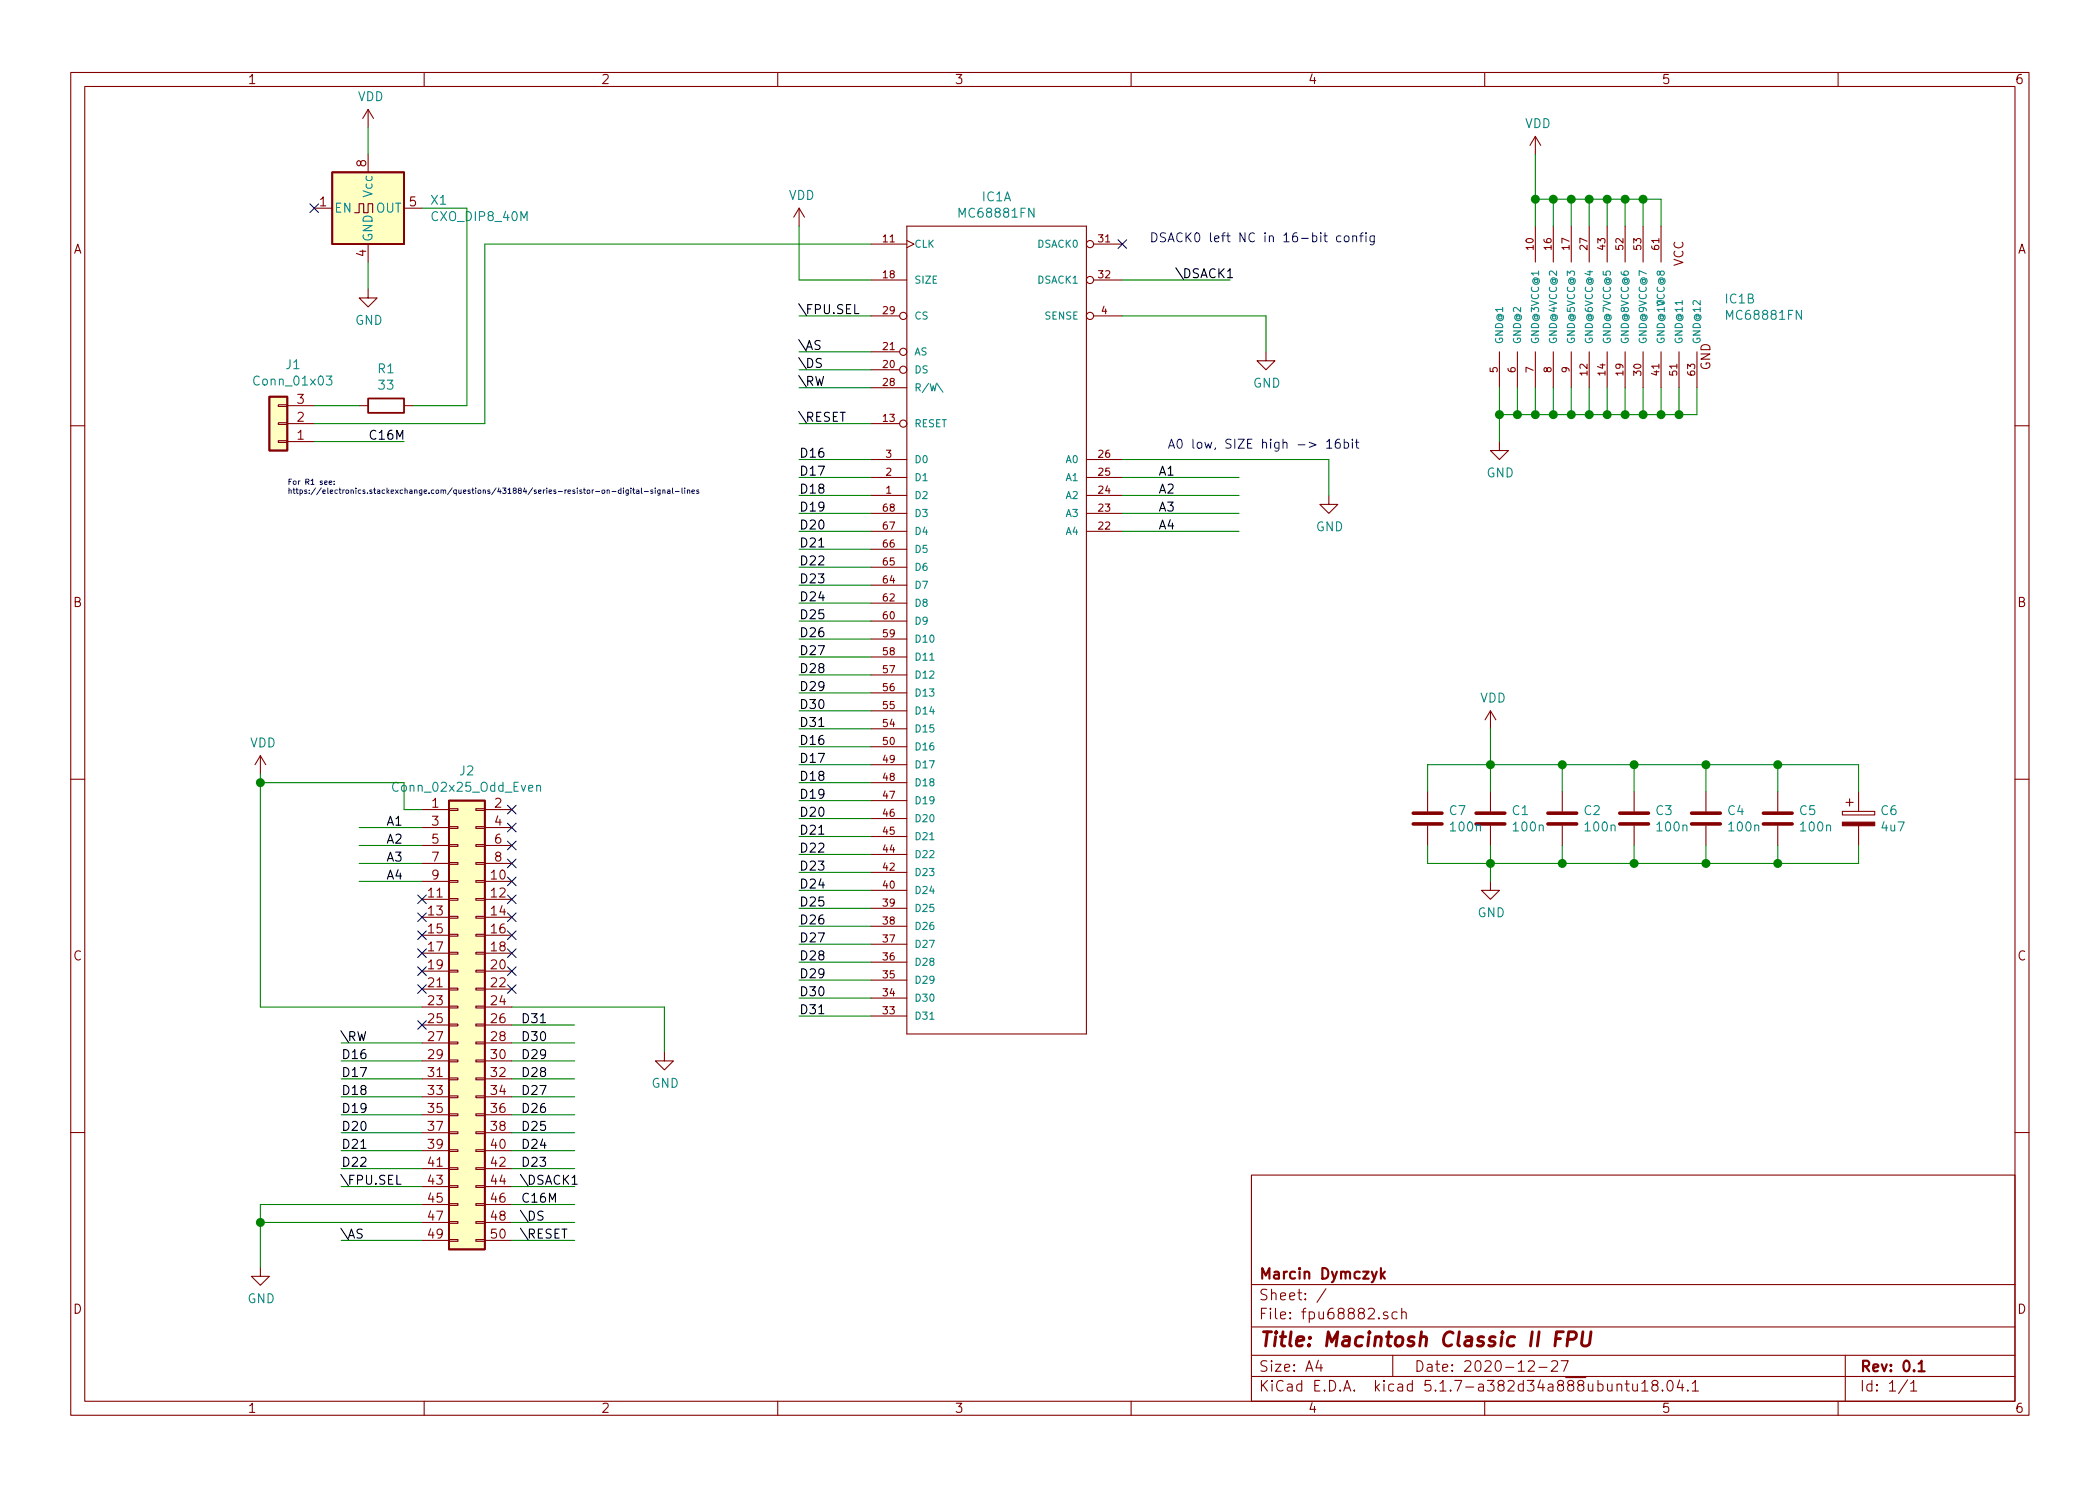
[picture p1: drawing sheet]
EESchema Schematic File Version 4
EELAYER 30 0
EELAYER END
$Descr A4 11693 8268
encoding utf-8
Sheet 1 1
Title "Macintosh Classic II FPU"
Date "2020-12-27"
Rev "0.1"
Comp "Marcin Dymczyk"
Comment1 ""
Comment2 ""
Comment3 ""
Comment4 ""
$EndDescr
$Comp
L 68000:MC68881FN IC1
U 1 1
P 5550 3450
F 0 "IC1" H 5550 5815 50  0000 C CNN
F 1 "MC68881FN" H 5550 5724 50  0000 C CNN
F 2 "Package_LCC:PLCC-68_THT-Socket" H 5550 3450 60  0001 C CNN
F 3 "" H 5550 3450 60  0000 C CNN
	1    5550 3450
	1    0    0    -1  
$EndComp
$Comp
L 68000:MC68881FN IC1
U 2 1
P 8850 1850
F 0 "IC1" H 9601 2046 50  0000 L CNN
F 1 "MC68881FN" H 9601 1955 50  0000 L CNN
F 2 "Package_LCC:PLCC-68_THT-Socket" H 8850 1850 60  0001 C CNN
F 3 "" H 8850 1850 60  0000 C CNN
	2    8850 1850
	1    0    0    -1  
$EndComp
$Comp
L Connector_Generic:Conn_01x03 J1
U 1 1
P 1550 2350
F 0 "J1" H 1468 2025 50  0000 C CNN
F 1 "Conn_01x03" H 1468 2116 50  0000 C CNN
F 2 "Connector_PinHeader_2.54mm:PinHeader_1x03_P2.54mm_Vertical" H 1550 2350 50  0001 C CNN
F 3 "~" H 1550 2350 50  0001 C CNN
	1    1550 2350
	-1   0    0    1   
$EndComp
$Comp
L Oscillator:CXO_DIP8 X1
U 1 1
P 2050 1150
F 0 "X1" H 2394 1196 50  0000 L CNN
F 1 "CXO_DIP8_40M" H 2394 1105 50  0000 L CNN
F 2 "Oscillator:Oscillator_DIP-8_LargePads" H 2500 800 50  0001 C CNN
F 3 "http://cdn-reichelt.de/documents/datenblatt/B400/OSZI.pdf" H 1950 1150 50  0001 C CNN
	1    2050 1150
	1    0    0    -1  
$EndComp
Wire Wire Line
	2600 2250 2600 1150
Wire Wire Line
	2600 1150 2350 1150
Wire Wire Line
	4850 1350 2700 1350
Wire Wire Line
	2700 1350 2700 2350
Wire Wire Line
	2700 2350 1750 2350
$Comp
L power:GND #PWR04
U 1 1
P 2050 1600
F 0 "#PWR04" H 2050 1350 50  0001 C CNN
F 1 "GND" H 2055 1427 50  0000 C CNN
F 2 "" H 2050 1600 50  0001 C CNN
F 3 "" H 2050 1600 50  0001 C CNN
	1    2050 1600
	1    0    0    -1  
$EndComp
$Comp
L power:GND #PWR011
U 1 1
P 8350 2450
F 0 "#PWR011" H 8350 2200 50  0001 C CNN
F 1 "GND" H 8355 2277 50  0000 C CNN
F 2 "" H 8350 2450 50  0001 C CNN
F 3 "" H 8350 2450 50  0001 C CNN
	1    8350 2450
	1    0    0    -1  
$EndComp
$Comp
L power:VDD #PWR012
U 1 1
P 8550 850
F 0 "#PWR012" H 8550 700 50  0001 C CNN
F 1 "VDD" H 8565 1023 50  0000 C CNN
F 2 "" H 8550 850 50  0001 C CNN
F 3 "" H 8550 850 50  0001 C CNN
	1    8550 850 
	1    0    0    -1  
$EndComp
$Comp
L power:VDD #PWR03
U 1 1
P 2050 700
F 0 "#PWR03" H 2050 550 50  0001 C CNN
F 1 "VDD" H 2065 873 50  0000 C CNN
F 2 "" H 2050 700 50  0001 C CNN
F 3 "" H 2050 700 50  0001 C CNN
	1    2050 700 
	1    0    0    -1  
$EndComp
Wire Wire Line
	2050 700  2050 850 
Wire Wire Line
	8350 2450 8350 2300
Wire Wire Line
	8350 2300 8450 2300
Wire Wire Line
	9450 2300 9450 2150
Wire Wire Line
	8350 2150 8350 2300
Connection ~ 8350 2300
Wire Wire Line
	8450 2150 8450 2300
Connection ~ 8450 2300
Wire Wire Line
	8450 2300 8550 2300
Wire Wire Line
	8550 2150 8550 2300
Connection ~ 8550 2300
Wire Wire Line
	8550 2300 8650 2300
Wire Wire Line
	8650 2150 8650 2300
Connection ~ 8650 2300
Wire Wire Line
	8650 2300 8750 2300
Wire Wire Line
	8750 2150 8750 2300
Connection ~ 8750 2300
Wire Wire Line
	8750 2300 8850 2300
Wire Wire Line
	8850 2150 8850 2300
Connection ~ 8850 2300
Wire Wire Line
	8850 2300 8950 2300
Wire Wire Line
	8950 2150 8950 2300
Connection ~ 8950 2300
Wire Wire Line
	8950 2300 9050 2300
Wire Wire Line
	9050 2150 9050 2300
Connection ~ 9050 2300
Wire Wire Line
	9050 2300 9150 2300
Wire Wire Line
	9150 2150 9150 2300
Connection ~ 9150 2300
Wire Wire Line
	9150 2300 9250 2300
Wire Wire Line
	9250 2150 9250 2300
Connection ~ 9250 2300
Wire Wire Line
	9250 2300 9350 2300
Wire Wire Line
	9350 2150 9350 2300
Connection ~ 9350 2300
Wire Wire Line
	9350 2300 9450 2300
Wire Wire Line
	8550 850  8550 1100
Wire Wire Line
	9250 1250 9250 1100
Wire Wire Line
	9250 1100 9150 1100
Connection ~ 8550 1100
Wire Wire Line
	8550 1100 8550 1250
Wire Wire Line
	8650 1250 8650 1100
Connection ~ 8650 1100
Wire Wire Line
	8650 1100 8550 1100
Wire Wire Line
	8750 1250 8750 1100
Connection ~ 8750 1100
Wire Wire Line
	8750 1100 8650 1100
Wire Wire Line
	8850 1250 8850 1100
Connection ~ 8850 1100
Wire Wire Line
	8850 1100 8750 1100
Wire Wire Line
	8950 1250 8950 1100
Connection ~ 8950 1100
Wire Wire Line
	8950 1100 8850 1100
Wire Wire Line
	9050 1250 9050 1100
Connection ~ 9050 1100
Wire Wire Line
	9050 1100 8950 1100
Wire Wire Line
	9150 1250 9150 1100
Connection ~ 9150 1100
Wire Wire Line
	9150 1100 9050 1100
$Comp
L Connector_Generic:Conn_02x25_Odd_Even J2
U 1 1
P 2550 5700
F 0 "J2" H 2600 7117 50  0000 C CNN
F 1 "Conn_02x25_Odd_Even" H 2600 7026 50  0000 C CNN
F 2 "marcin:TE_5-532955-8_Odd_Even" H 2550 5700 50  0001 C CNN
F 3 "~" H 2550 5700 50  0001 C CNN
	1    2550 5700
	1    0    0    -1  
$EndComp
$Comp
L power:VDD #PWR01
U 1 1
P 1450 4300
F 0 "#PWR01" H 1450 4150 50  0001 C CNN
F 1 "VDD" H 1465 4473 50  0000 C CNN
F 2 "" H 1450 4300 50  0001 C CNN
F 3 "" H 1450 4300 50  0001 C CNN
	1    1450 4300
	1    0    0    -1  
$EndComp
Wire Wire Line
	2850 6900 3200 6900
Wire Wire Line
	2350 5600 1450 5600
Wire Wire Line
	2050 1450 2050 1600
$Comp
L power:GND #PWR05
U 1 1
P 3700 5850
F 0 "#PWR05" H 3700 5600 50  0001 C CNN
F 1 "GND" H 3705 5677 50  0000 C CNN
F 2 "" H 3700 5850 50  0001 C CNN
F 3 "" H 3700 5850 50  0001 C CNN
	1    3700 5850
	1    0    0    -1  
$EndComp
Wire Wire Line
	2850 5600 3700 5600
Wire Wire Line
	3700 5600 3700 5850
$Comp
L power:GND #PWR02
U 1 1
P 1450 7050
F 0 "#PWR02" H 1450 6800 50  0001 C CNN
F 1 "GND" H 1455 6877 50  0000 C CNN
F 2 "" H 1450 7050 50  0001 C CNN
F 3 "" H 1450 7050 50  0001 C CNN
	1    1450 7050
	1    0    0    -1  
$EndComp
Wire Wire Line
	2350 6700 1450 6700
Wire Wire Line
	1450 6700 1450 6800
Wire Wire Line
	2350 6800 1450 6800
Connection ~ 1450 6800
Wire Wire Line
	1450 6800 1450 7050
Wire Wire Line
	2350 4800 2000 4800
Wire Wire Line
	2350 4900 2000 4900
Wire Wire Line
	2350 4700 2000 4700
Wire Wire Line
	1450 4300 1450 4350
Wire Wire Line
	2350 4500 2250 4500
Wire Wire Line
	2250 4500 2250 4350
Wire Wire Line
	2250 4350 1450 4350
Connection ~ 1450 4350
Wire Wire Line
	1450 4350 1450 5600
Wire Wire Line
	2350 4600 2000 4600
Text Label 2150 4600 0    50   ~ 0
A1
Text Label 2150 4700 0    50   ~ 0
A2
Text Label 2150 4800 0    50   ~ 0
A3
Text Label 2150 4900 0    50   ~ 0
A4
Wire Wire Line
	6250 2650 6900 2650
Wire Wire Line
	6900 2750 6250 2750
Wire Wire Line
	6900 2950 6250 2950
Wire Wire Line
	6250 2850 6900 2850
Text Label 6450 2650 0    50   ~ 0
A1
Text Label 6450 2750 0    50   ~ 0
A2
Text Label 6450 2850 0    50   ~ 0
A3
Text Label 6450 2950 0    50   ~ 0
A4
Wire Wire Line
	2350 6900 1900 6900
Text Label 1900 6900 0    50   ~ 0
\AS
Text Label 2900 6900 0    50   ~ 0
\RESET
Wire Wire Line
	2850 6800 3200 6800
Text Label 2900 6800 0    50   ~ 0
\DS
Wire Wire Line
	2850 6700 3200 6700
Text Label 2900 6700 0    50   ~ 0
C16M
Wire Wire Line
	2850 6600 3200 6600
Text Label 2900 6600 0    50   ~ 0
\DSACK1
Wire Wire Line
	2350 6600 1900 6600
Text Label 1900 6600 0    50   ~ 0
\FPU.SEL
Wire Wire Line
	2350 5800 1900 5800
Text Label 1900 5800 0    50   ~ 0
\RW
Wire Wire Line
	4450 2150 4850 2150
Text Label 4450 2150 0    50   ~ 0
\RW
Wire Wire Line
	4850 2350 4450 2350
Text Label 4450 2350 0    50   ~ 0
\RESET
Wire Wire Line
	4850 1950 4450 1950
Text Label 4450 1950 0    50   ~ 0
\AS
Wire Wire Line
	4850 2050 4450 2050
Text Label 4450 2050 0    50   ~ 0
\DS
Wire Wire Line
	4850 1750 4450 1750
Text Label 4450 1750 0    50   ~ 0
\FPU.SEL
Wire Wire Line
	6250 1550 6850 1550
Text Label 6550 1550 0    50   ~ 0
\DSACK1
$Comp
L power:GND #PWR07
U 1 1
P 7050 1950
F 0 "#PWR07" H 7050 1700 50  0001 C CNN
F 1 "GND" H 7055 1777 50  0000 C CNN
F 2 "" H 7050 1950 50  0001 C CNN
F 3 "" H 7050 1950 50  0001 C CNN
	1    7050 1950
	1    0    0    -1  
$EndComp
Wire Wire Line
	6250 1750 7050 1750
Wire Wire Line
	7050 1750 7050 1950
$Comp
L power:GND #PWR08
U 1 1
P 7400 2750
F 0 "#PWR08" H 7400 2500 50  0001 C CNN
F 1 "GND" H 7405 2577 50  0000 C CNN
F 2 "" H 7400 2750 50  0001 C CNN
F 3 "" H 7400 2750 50  0001 C CNN
	1    7400 2750
	1    0    0    -1  
$EndComp
Wire Wire Line
	6250 2550 7400 2550
Wire Wire Line
	7400 2550 7400 2750
Text Notes 6500 2500 0    50   ~ 0
A0 low, SIZE high -> 16bit
$Comp
L power:VDD #PWR06
U 1 1
P 4450 1250
F 0 "#PWR06" H 4450 1100 50  0001 C CNN
F 1 "VDD" H 4465 1423 50  0000 C CNN
F 2 "" H 4450 1250 50  0001 C CNN
F 3 "" H 4450 1250 50  0001 C CNN
	1    4450 1250
	1    0    0    -1  
$EndComp
Wire Wire Line
	4850 1550 4450 1550
Wire Wire Line
	4450 1550 4450 1250
Wire Wire Line
	1750 2450 2250 2450
Text Label 2050 2450 0    50   ~ 0
C16M
$Comp
L power:GND #PWR010
U 1 1
P 8300 4900
F 0 "#PWR010" H 8300 4650 50  0001 C CNN
F 1 "GND" H 8305 4727 50  0000 C CNN
F 2 "" H 8300 4900 50  0001 C CNN
F 3 "" H 8300 4900 50  0001 C CNN
	1    8300 4900
	1    0    0    -1  
$EndComp
$Comp
L power:VDD #PWR09
U 1 1
P 8300 4050
F 0 "#PWR09" H 8300 3900 50  0001 C CNN
F 1 "VDD" H 8315 4223 50  0000 C CNN
F 2 "" H 8300 4050 50  0001 C CNN
F 3 "" H 8300 4050 50  0001 C CNN
	1    8300 4050
	1    0    0    -1  
$EndComp
$Comp
L Device:C C1
U 1 1
P 8300 4550
F 0 "C1" H 8415 4596 50  0000 L CNN
F 1 "100n" H 8415 4505 50  0000 L CNN
F 2 "Capacitor_SMD:C_0805_2012Metric_Pad1.18x1.45mm_HandSolder" H 8338 4400 50  0001 C CNN
F 3 "~" H 8300 4550 50  0001 C CNN
	1    8300 4550
	1    0    0    -1  
$EndComp
$Comp
L Device:C C2
U 1 1
P 8700 4550
F 0 "C2" H 8815 4596 50  0000 L CNN
F 1 "100n" H 8815 4505 50  0000 L CNN
F 2 "Capacitor_SMD:C_0805_2012Metric_Pad1.18x1.45mm_HandSolder" H 8738 4400 50  0001 C CNN
F 3 "~" H 8700 4550 50  0001 C CNN
	1    8700 4550
	1    0    0    -1  
$EndComp
$Comp
L Device:C C3
U 1 1
P 9100 4550
F 0 "C3" H 9215 4596 50  0000 L CNN
F 1 "100n" H 9215 4505 50  0000 L CNN
F 2 "Capacitor_SMD:C_0805_2012Metric_Pad1.18x1.45mm_HandSolder" H 9138 4400 50  0001 C CNN
F 3 "~" H 9100 4550 50  0001 C CNN
	1    9100 4550
	1    0    0    -1  
$EndComp
$Comp
L Device:C C4
U 1 1
P 9500 4550
F 0 "C4" H 9615 4596 50  0000 L CNN
F 1 "100n" H 9615 4505 50  0000 L CNN
F 2 "Capacitor_SMD:C_0805_2012Metric_Pad1.18x1.45mm_HandSolder" H 9538 4400 50  0001 C CNN
F 3 "~" H 9500 4550 50  0001 C CNN
	1    9500 4550
	1    0    0    -1  
$EndComp
$Comp
L Device:CP C6
U 1 1
P 10350 4550
F 0 "C6" H 10468 4596 50  0000 L CNN
F 1 "4u7" H 10468 4505 50  0000 L CNN
F 2 "Capacitor_Tantalum_SMD:CP_EIA-3216-18_Kemet-A_Pad1.58x1.35mm_HandSolder" H 10388 4400 50  0001 C CNN
F 3 "~" H 10350 4550 50  0001 C CNN
	1    10350 4550
	1    0    0    -1  
$EndComp
Wire Wire Line
	8300 4400 8300 4250
Wire Wire Line
	9900 4400 9900 4250
Wire Wire Line
	9900 4250 9500 4250
Connection ~ 8300 4250
Wire Wire Line
	8300 4250 8300 4050
Wire Wire Line
	8700 4400 8700 4250
Connection ~ 8700 4250
Wire Wire Line
	8700 4250 8300 4250
Wire Wire Line
	9100 4400 9100 4250
Connection ~ 9100 4250
Wire Wire Line
	9100 4250 8700 4250
Wire Wire Line
	9500 4400 9500 4250
Connection ~ 9500 4250
Wire Wire Line
	9500 4250 9100 4250
Wire Wire Line
	8700 4700 8700 4800
Wire Wire Line
	8700 4800 8300 4800
Wire Wire Line
	8300 4700 8300 4800
Connection ~ 8300 4800
Wire Wire Line
	8300 4800 8300 4900
Wire Wire Line
	9900 4800 9900 4700
Connection ~ 8700 4800
Wire Wire Line
	9500 4700 9500 4800
Wire Wire Line
	8700 4800 9100 4800
Connection ~ 9500 4800
Wire Wire Line
	9500 4800 9900 4800
Wire Wire Line
	9100 4700 9100 4800
Connection ~ 9100 4800
Wire Wire Line
	9100 4800 9500 4800
$Comp
L Device:C C5
U 1 1
P 9900 4550
F 0 "C5" H 10015 4596 50  0000 L CNN
F 1 "100n" H 10015 4505 50  0000 L CNN
F 2 "Capacitor_SMD:C_0805_2012Metric_Pad1.18x1.45mm_HandSolder" H 9938 4400 50  0001 C CNN
F 3 "~" H 9900 4550 50  0001 C CNN
	1    9900 4550
	1    0    0    -1  
$EndComp
Wire Wire Line
	9900 4800 10350 4800
Wire Wire Line
	10350 4800 10350 4700
Connection ~ 9900 4800
Wire Wire Line
	9900 4250 10350 4250
Wire Wire Line
	10350 4250 10350 4400
Connection ~ 9900 4250
NoConn ~ 1750 1150
NoConn ~ 6250 1350
Wire Wire Line
	2350 5900 1900 5900
Wire Wire Line
	2350 6000 1900 6000
Wire Wire Line
	1900 6100 2350 6100
Wire Wire Line
	2350 6200 1900 6200
Wire Wire Line
	2350 6300 1900 6300
Wire Wire Line
	2350 6400 1900 6400
Wire Wire Line
	2350 6500 1900 6500
Text Label 1900 5900 0    50   ~ 0
D16
Text Label 1900 6000 0    50   ~ 0
D17
Text Label 1900 6100 0    50   ~ 0
D18
Text Label 1900 6200 0    50   ~ 0
D19
Text Label 1900 6300 0    50   ~ 0
D20
Text Label 1900 6400 0    50   ~ 0
D21
Text Label 1900 6500 0    50   ~ 0
D22
Wire Wire Line
	2850 6500 3200 6500
Wire Wire Line
	2850 6400 3200 6400
Wire Wire Line
	2850 6300 3200 6300
Wire Wire Line
	2850 6100 3200 6100
Wire Wire Line
	2850 6000 3200 6000
Wire Wire Line
	2850 5900 3200 5900
Wire Wire Line
	2850 5800 3200 5800
Wire Wire Line
	2850 5700 3200 5700
Wire Wire Line
	2850 6200 3200 6200
Text Label 2900 6500 0    50   ~ 0
D23
Text Label 2900 6400 0    50   ~ 0
D24
Text Label 2900 6300 0    50   ~ 0
D25
Text Label 2900 6200 0    50   ~ 0
D26
Text Label 2900 6100 0    50   ~ 0
D27
Text Label 2900 6000 0    50   ~ 0
D28
Text Label 2900 5900 0    50   ~ 0
D29
Text Label 2900 5800 0    50   ~ 0
D30
Text Label 2900 5700 0    50   ~ 0
D31
Wire Wire Line
	4850 2550 4450 2550
Wire Wire Line
	4850 2650 4450 2650
Wire Wire Line
	4850 2750 4450 2750
Wire Wire Line
	4850 2850 4450 2850
Wire Wire Line
	4850 2950 4450 2950
Wire Wire Line
	4850 3050 4450 3050
Wire Wire Line
	4850 3150 4450 3150
Wire Wire Line
	4850 3250 4450 3250
Wire Wire Line
	4850 3350 4450 3350
Wire Wire Line
	4850 3450 4450 3450
Wire Wire Line
	4850 3550 4450 3550
Wire Wire Line
	4850 3650 4450 3650
Wire Wire Line
	4850 3750 4450 3750
Wire Wire Line
	4850 3850 4450 3850
Text Notes 6400 1350 0    50   ~ 0
DSACK0 left NC in 16-bit config
Wire Wire Line
	4850 3950 4450 3950
Wire Wire Line
	4850 4050 4450 4050
Wire Wire Line
	4850 4150 4450 4150
Wire Wire Line
	4850 4250 4450 4250
Wire Wire Line
	4850 4350 4450 4350
Wire Wire Line
	4850 4450 4450 4450
Wire Wire Line
	4850 4550 4450 4550
Wire Wire Line
	4850 4650 4450 4650
Wire Wire Line
	4450 4750 4850 4750
Wire Wire Line
	4850 4850 4450 4850
Wire Wire Line
	4850 4950 4450 4950
Wire Wire Line
	4850 5050 4450 5050
Wire Wire Line
	4850 5150 4450 5150
Wire Wire Line
	4850 5250 4450 5250
Wire Wire Line
	4850 5350 4450 5350
Wire Wire Line
	4850 5450 4450 5450
Wire Wire Line
	4850 5550 4450 5550
Wire Wire Line
	4850 5650 4450 5650
Text Label 4450 2550 0    50   ~ 0
D16
Text Label 4450 2650 0    50   ~ 0
D17
Text Label 4450 2750 0    50   ~ 0
D18
Text Label 4450 2850 0    50   ~ 0
D19
Text Label 4450 2950 0    50   ~ 0
D20
Text Label 4450 3050 0    50   ~ 0
D21
Text Label 4450 3150 0    50   ~ 0
D22
Text Label 4450 3250 0    50   ~ 0
D23
Text Label 4450 3350 0    50   ~ 0
D24
Text Label 4450 3450 0    50   ~ 0
D25
Text Label 4450 3550 0    50   ~ 0
D26
Text Label 4450 3650 0    50   ~ 0
D27
Text Label 4450 3750 0    50   ~ 0
D28
Text Label 4450 3850 0    50   ~ 0
D29
Text Label 4450 3950 0    50   ~ 0
D30
Text Label 4450 4050 0    50   ~ 0
D31
Text Label 4450 4150 0    50   ~ 0
D16
Text Label 4450 4250 0    50   ~ 0
D17
Text Label 4450 4350 0    50   ~ 0
D18
Text Label 4450 4450 0    50   ~ 0
D19
Text Label 4450 4550 0    50   ~ 0
D20
Text Label 4450 4650 0    50   ~ 0
D21
Text Label 4450 4750 0    50   ~ 0
D22
Text Label 4450 4850 0    50   ~ 0
D23
Text Label 4450 4950 0    50   ~ 0
D24
Text Label 4450 5050 0    50   ~ 0
D25
Text Label 4450 5150 0    50   ~ 0
D26
Text Label 4450 5250 0    50   ~ 0
D27
Text Label 4450 5350 0    50   ~ 0
D28
Text Label 4450 5450 0    50   ~ 0
D29
Text Label 4450 5550 0    50   ~ 0
D30
Text Label 4450 5650 0    50   ~ 0
D31
NoConn ~ 2350 5000
NoConn ~ 2350 5100
NoConn ~ 2350 5200
NoConn ~ 2350 5300
NoConn ~ 2350 5400
NoConn ~ 2350 5500
NoConn ~ 2350 5700
NoConn ~ 2850 5500
NoConn ~ 2850 5400
NoConn ~ 2850 5300
NoConn ~ 2850 5200
NoConn ~ 2850 5100
NoConn ~ 2850 5000
NoConn ~ 2850 4900
NoConn ~ 2850 4800
NoConn ~ 2850 4700
NoConn ~ 2850 4600
NoConn ~ 2850 4500
$Comp
L Device:C C7
U 1 1
P 7950 4550
F 0 "C7" H 8065 4596 50  0000 L CNN
F 1 "100n" H 8065 4505 50  0000 L CNN
F 2 "Capacitor_SMD:C_0805_2012Metric_Pad1.18x1.45mm_HandSolder" H 7988 4400 50  0001 C CNN
F 3 "~" H 7950 4550 50  0001 C CNN
	1    7950 4550
	1    0    0    -1  
$EndComp
Wire Wire Line
	8300 4800 7950 4800
Wire Wire Line
	7950 4800 7950 4700
Wire Wire Line
	8300 4250 7950 4250
Wire Wire Line
	7950 4250 7950 4400
$Comp
L Device:R R1
U 1 1
P 2150 2250
F 0 "R1" V 1943 2250 50  0000 C CNN
F 1 "33" V 2034 2250 50  0000 C CNN
F 2 "Resistor_SMD:R_0805_2012Metric_Pad1.20x1.40mm_HandSolder" V 2080 2250 50  0001 C CNN
F 3 "~" H 2150 2250 50  0001 C CNN
	1    2150 2250
	0    1    1    0   
$EndComp
Wire Wire Line
	2300 2250 2600 2250
Wire Wire Line
	2000 2250 1750 2250
Text Notes 1600 2750 0    30   ~ 0
For R1 see:\nhttps://electronics.stackexchange.com/questions/431884/series-resistor-on-digital-signal-lines
$EndSCHEMATC
